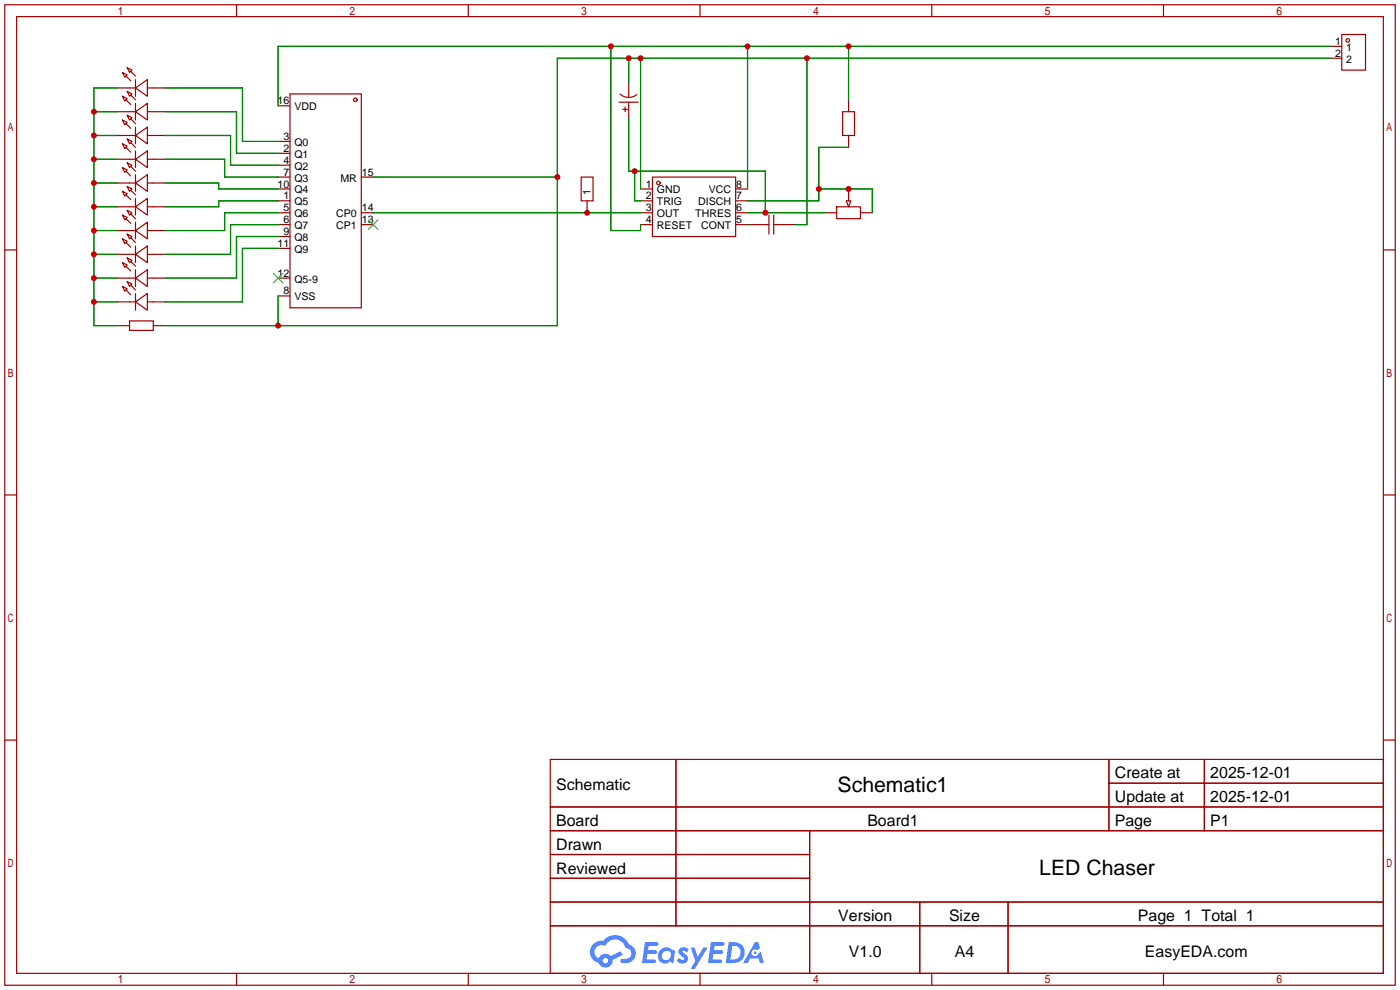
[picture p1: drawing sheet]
<svg xmlns="http://www.w3.org/2000/svg" width="299mm" height="212mm" viewBox="0 0 299 212" stroke-linecap="round" stroke-linejoin="round" font-family="sans-serif">
<g fill="none" stroke="#a10000" stroke-width=".25">
<path d="M1 1h297.2v209.6h-297.2zM3.6 3.6h292.1v204.4h-292.1zM50.5 1v2.6M100.1 1v2.6M149.6 1v2.6M199.1 1v2.6M248.7 1v2.6M1 53.4h2.6M295.7 53.4h2.5M1 105.8h2.6M295.7 105.8h2.5M1 158.2h2.6"/>
<path d="M295.7 158.2h2.5M117.6 162.3h178.1v45.7h-178.1zM117.6 172.5h178.1M117.6 177.5h178.1M144.5 162.3v35.6M173 177.5v30.5M237 162.3v15.2M237 167.4h58.7M257.4 162.3v15.2M117.6 182.6h55.4M117.6 192.8h178.1M117.6 187.7h55.4"/>
<path d="M117.6 197.9h178.1M196.6 192.8v15.2M215.4 192.8v15.2M50.5 208v2.6M100.1 208v2.6M149.6 208v2.6M199.1 208v2.6M248.7 208v2.6"/>
</g>
<g fill="#5487ff">
<path d="M145.3 202.7a1.3 1.3 0 0 1 1.9 .3l-.4 .6a.54 .54 0 0 0-.9-.2l.1 .2a1.34 1.34 0 0 1 .9 1.8 1.47 1.47 0 0 1-2.3-.1l.5-.6 .8 .5a.31 .31 0 0 0 .4-.3 .31 .31 0 0 0-.3-.4 1.12 1.12 0 0 1-.7-1.8z"/>
<path d="M147.6 202.5h.9l.6 2 1.2-2h.9l-2.7 4.6h-.9l1-1.7z"/>
<path d="M137.8 201.4h1.7a1.31 1.31 0 0 1 1.2 .2 .4 .4 0 0 1-.3 .5l-1.8 .1-.1 .9h1.6a.4 .4 0 0 1 .4 .4 .4 .4 0 0 1-.5 .4h-1.6l-.2 1.2h1.4a.46 .46 0 0 1 .5 0 .46 .46 0 0 1 .1 .5l-.4 .2h-2.6z"/>
<path d="M151.9 201.4h1.7a1.32 1.32 0 0 1 1.2 .2 .39 .39 0 0 1-.3 .5l-1.8 .1-.1 .9h1.6a.4 .4 0 0 1 .4 .4 .4 .4 0 0 1-.4 .4h-1.7l-.2 1.2h1.4a.46 .46 0 0 1 .5 0 .46 .46 0 0 1 .1 .5l-.4 .2h-2.6z"/>
<path d="M161.3 201.4h.8l.3 1.3-.6 .4a.75 .75 0 0 0-1.1 .3 .75 .75 0 0 0 .5 1 .75 .75 0 0 0 .9-.7l.5-.2 .6 2.3h-.8l-.3-.9h-1.8l-.5 .9h-1z"/>
<path d="M155.7 201.4l-.6 4.4h1.5a2.27 2.27 0 0 0 2.6-2.2 2.27 2.27 0 0 0-2.7-2.2zM156.5 202.1a1.5 1.5 0 0 1 1.8 1.6 1.5 1.5 0 0 1-1.9 1.4h-.3z"/>
<path d="M141.2 203a1.6 1.6 0 0 0-.3 2.3 1.6 1.6 0 0 0 2.3 .2l.7 .3 .3-2.4-.1-.3-.5-.1a1.58 1.58 0 0 0-2.4 0zM141.8 203.5a.98 .98 0 0 1 1.6 .4 .98 .98 0 0 1-1.1 1.3 .94 .94 0 0 1-.9-.7 .94 .94 0 0 1 .4-1z"/>
<path d="M126.8 201.8a2.37 2.37 0 0 0 1.1 4 1.54 1.54 0 0 0 1.8 1 1.54 1.54 0 0 0 1.2-1.6l2.2-1.1-.5-.8-2 1a1.57 1.57 0 0 0-2.7 .5 1.5 1.5 0 0 1-.7-2.1 1.5 1.5 0 0 1 2.2-.5 2.23 2.23 0 0 1 2.3-1.4 2.23 2.23 0 0 1 2 1.8 1.16 1.16 0 0 1 1.2 1.1 1.16 1.16 0 0 1-1.1 1.2h-.7a.47 .47 0 0 0-.5 .4 .47 .47 0 0 0 .4 .5 2.17 2.17 0 0 0 2.5-.9 2.17 2.17 0 0 0-.3-2.7l-.8-.4a3.2 3.2 0 0 0-5.5-.7l-1.1 .1zM128.8 205.3a.6 .6 0 0 1 1.2 0 .6 .6 0 0 1-1.2 0z"/>
<circle cx="161.4" cy="203.6" r=".28"/>
</g>
<g fill="none" stroke="#a10000" stroke-width=".25">
<path d="M25.1 18.8h3.9M26.2 15.5l1 .5-.5 .5zM26.9 16.3l1 1M27.2 14.5l1 .5-.5 .5zM27.2 19.6l1 .5-.5 .5zM27.9 15.2l1.1 1.1M29 18.8l2.5-1.8v3.6zM29 17v3.6M31.5 18.8h3.8M134.4 17.5v3.3M284.2 9.9h2.6M284.2 12.4h2.6"/>
<path d="M286.8 7.4h5v7.6h-5zM25.1 23.9h3.9M25.1 29h3.9M25.1 34h3.9M25.1 39.1h3.9M26.2 20.6l1 .5-.5 .5zM26.2 25.7l1 .5-.5 .5zM26.2 30.7l1 .5-.5 .6zM26.2 35.8l1 .5-.5 .5zM26.9 21.3l1 1.1M26.9 26.4l1 1M26.9 31.5l1 1"/>
<path d="M26.9 36.6l1 1M27.2 24.6l1 .5-.5 .6zM27.2 29.7l1 .5-.5 .5zM27.2 34.8l1 .5-.5 .5zM27.2 39.9l1 .5-.5 .5zM27.9 20.3l1.1 1M27.9 25.4l1.1 1M27.9 30.5l1.1 1M27.9 35.6l1.1 1M29 23.9l2.5-1.8v3.6zM29 29l2.5-1.8v3.5zM29 34l2.5-1.7v3.5z"/>
<path d="M29 39.1l2.5-1.8v3.6zM29 22.1v3.6M29 27.2v3.5M29 32.3v3.5M29 37.3v3.6M31.5 23.9h3.8M31.5 29h3.8M31.5 34h3.8M31.5 39.1h3.8M59.4 37.8h2.6M59.4 35.3h2.6M59.4 32.8h2.6"/>
<path d="M59.4 30.2h2.6M59.4 22.6h2.6M62 20.1h15.2v45.7h-15.2zM77.2 37.8h2.6M124.2 37.8h2.5v5.1h-2.5zM132.3 21.8h4.1M132.5 20.1a2.74 2.74 0 0 0 3.6 .1M133.1 23.4h1M133.6 22.9v1M134.4 21.8v3.3M139.4 37.8h17.8v12.7h-17.8zM180.1 23.9h2.5v5.1h-2.5z"/>
<path d="M181.4 21.3v2.6M181.4 29v2.5M25.1 59.4h3.9M25.1 44.2h3.9M25.1 49.3h3.9M25.1 54.4h3.9M26.2 40.9l1 .5-.5 .5zM26.2 46l1 .5-.5 .5zM26.2 51.1l1 .5-.5 .5zM26.2 56.1l1 .5-.5 .6zM26.9 41.7l1 1M26.9 46.7l1 1.1"/>
<path d="M26.9 51.8l1 1M26.9 56.9l1 1M27.2 45l1 .5-.5 .5zM27.2 50l1 .5-.5 .6zM27.2 55.1l1 .5-.5 .5zM27.9 40.6l1.1 1.1M27.9 45.7l1.1 1M27.9 50.8l1.1 1M27.9 55.9l1.1 1M29 44.2l2.5-1.8v3.6zM29 49.3l2.5-1.8v3.6zM29 54.4l2.5-1.8v3.5z"/>
<path d="M29 59.4l2.5-1.7v3.5zM29 42.4v3.6M29 47.5v3.6M29 52.6v3.5M29 57.7v3.5M31.5 59.4h3.8M31.5 44.2h3.8M31.5 49.3h3.8M31.5 54.4h3.8M59.4 40.4h2.6M59.4 42.9h2.6M59.4 45.5h2.6"/>
<path d="M59.4 48h2.6M59.4 53.1h2.6M59.4 50.5h2.6M59.4 59.4h2.6M77.2 45.5h2.6M77.2 48h2.6M125.5 42.9v2.6M136.9 40.4h2.5M136.9 42.9h2.5M136.9 45.5h2.5M136.9 48h2.5M157.2 40.4h2.6"/>
<path d="M157.2 42.9h2.6M157.2 45.5h2.6M157.2 48h7.1M164.3 46v4M165.4 48h4.5M165.4 46v4M176.3 45.5h2.5M178.8 44.2h5.1v2.5h-5.1zM180.8 42.9h1.1l-.5 1.3zM181.4 40.4v2.5M183.9 45.5h2.5M25.1 69.6h2.6"/>
<path d="M25.1 64.5h3.9M26.2 61.2l1 .5-.5 .5zM26.9 62l1 1M27.2 60.2l1 .5-.5 .5zM27.7 68.6h5.1v2h-5.1zM27.9 61l1.1 1M29 64.5l2.5-1.8v3.6zM29 62.7v3.6M31.5 64.5h3.8M32.8 69.6h2.5M59.4 63.2h2.6"/>
<circle cx="288" cy="8.6" r=".38"/>
<circle cx="75.9" cy="21.3" r=".38"/>
<circle cx="140.7" cy="39.1" r=".38"/>
</g>
<path d="M58.4 58.4l2.1 2.1M60.5 58.4l-2.1 2.1M78.7 47l2.1 2M80.8 47l-2.1 2" fill="none" stroke="#3c3" stroke-width=".25"/>
<g fill="none" stroke="#008700" stroke-width=".25">
<path d="M25.1 18.8h-5v50.8h5M35.3 18.8h16.5v11.4h7.6M130.6 9.9v39.4h6.3v-1.3M134.4 12.4v5.1M136.9 12.4v28M159.8 9.9v30.5M172.5 12.4v35.6h-2.6M181.4 9.9v11.4M284.2 12.4h-165.1v57.2h-83.8M284.2 9.9h-224.8v12.7M20.1 23.9h5M20.1 29h5"/>
<path d="M20.1 34h5M20.1 39.1h5M35.3 23.9h15.2v8.9h8.9M35.3 29h14v6.3h10.1M35.3 34h12.7v3.8h11.4M35.3 39.1h11.4v1.3h12.7M79.8 37.8h39.3M134.4 25.1v11.5h29.2v8.9M135.6 36.6v6.3h1.3M181.4 31.5h-6.4v11.4h-15.2M20.1 44.2h5M20.1 49.3h5"/>
<path d="M20.1 54.4h5M20.1 59.4h5M59.4 53.1h-7.6v11.4h-16.5M59.4 50.5h-8.9v8.9h-15.2M59.4 48h-10.1v6.4h-14M59.4 45.5h-11.4v3.8h-12.7M59.4 42.9h-12.7v1.3h-11.4M79.8 45.5h57.1M159.8 48h.1M159.8 45.5h16.5M175 40.4h11.4v5.1M20.1 64.5h5"/>
<path d="M59.4 63.2v6.4"/>
</g>
<g fill="#c00">
<circle cx="20.1" cy="64.5" r=".63"/>
<circle cx="20.1" cy="59.4" r=".63"/>
<circle cx="20.1" cy="54.4" r=".63"/>
<circle cx="20.1" cy="49.3" r=".63"/>
<circle cx="20.1" cy="44.2" r=".63"/>
<circle cx="20.1" cy="39.1" r=".63"/>
<circle cx="20.1" cy="34" r=".63"/>
<circle cx="20.1" cy="29" r=".63"/>
<circle cx="20.1" cy="23.9" r=".63"/>
<circle cx="130.6" cy="9.9" r=".63"/>
<circle cx="159.8" cy="9.9" r=".63"/>
<circle cx="181.4" cy="9.9" r=".63"/>
<circle cx="59.4" cy="69.6" r=".63"/>
<circle cx="119.1" cy="37.8" r=".63"/>
<circle cx="134.4" cy="12.4" r=".63"/>
<circle cx="136.9" cy="12.4" r=".63"/>
<circle cx="172.5" cy="12.4" r=".63"/>
<circle cx="125.5" cy="45.5" r=".63"/>
<circle cx="163.6" cy="45.5" r=".63"/>
<circle cx="135.6" cy="36.6" r=".63"/>
<circle cx="175" cy="40.4" r=".63"/>
<circle cx="181.4" cy="40.4" r=".63"/>
</g>
<g font-size="4.5">
<text x="179" y="169.2">Schematic1</text>
<text x="222.1" y="187">LED Chaser</text>
</g>
<g font-size="3.4">
<text x="238.3" y="166.4">Create at</text>
<text x="258.7" y="166.4">2025-12-01</text>
<text x="118.9" y="168.9">Schematic</text>
<text x="238.3" y="171.4">Update at</text>
<text x="258.7" y="171.4">2025-12-01</text>
<text x="118.9" y="176.5">Board</text>
<text x="185.4" y="176.5">Board1</text>
<text x="238.3" y="176.5">Page</text>
<text x="258.7" y="176.5">P1</text>
<text x="118.9" y="181.6">Drawn</text>
<text x="118.9" y="186.7">Reviewed</text>
<text x="179.2" y="196.8">Version</text>
<text x="202.8" y="196.8">Size</text>
<text x="243.2" y="196.8">Page 1 Total 1</text>
<text x="181.4" y="204.5">V1.0</text>
<text x="204.1" y="204.5">A4</text>
<text x="244.7" y="204.5">EasyEDA.com</text>
</g>
<g font-size="2.3">
<text x="285.4" y="9.6">1</text>
<text x="287.7" y="10.9">1</text>
<text x="285.4" y="12.1">2</text>
<text x="287.7" y="13.4">2</text>
<text x="59.3" y="22.3">16</text>
<text x="62.9" y="23.6">VDD</text>
<text x="60.6" y="29.9">3</text>
<text x="60.6" y="35">4</text>
<text x="60.6" y="32.5">2</text>
<text x="62.9" y="33.7">Q1</text>
<text x="62.9" y="31.2">Q0</text>
<text x="59.3" y="40.1">10</text>
<text x="60.6" y="37.5">7</text>
<text x="62.9" y="41.3">Q4</text>
<text x="62.9" y="38.8">Q3</text>
<text x="62.9" y="36.3">Q2</text>
<text x="72.7" y="38.8">MR</text>
<text x="77.3" y="37.5">15</text>
<text x="126.2" y="41.7" transform="rotate(-90 126.2 41.7)">1</text>
<text x="138.1" y="40.1">1</text>
<text x="140.4" y="41.3">GND</text>
<text x="151.5" y="41.3">VCC</text>
<text x="157.4" y="40.1">8</text>
<text x="60.6" y="47.7">6</text>
<text x="60.6" y="45.2">5</text>
<text x="60.6" y="42.6">1</text>
<text x="62.9" y="46.4">Q6</text>
<text x="62.9" y="43.9">Q5</text>
<text x="71.9" y="46.4">CP0</text>
<text x="77.3" y="45.2">14</text>
<text x="77.3" y="47.7">13</text>
<text x="138.1" y="42.6">2</text>
<text x="138.1" y="45.2">3</text>
<text x="138.1" y="47.7">4</text>
<text x="140.4" y="43.9">TRIG</text>
<text x="140.4" y="46.4">OUT</text>
<text x="148.6" y="46.4">THRES</text>
<text x="149.2" y="43.9">DISCH</text>
<text x="157.4" y="47.7">5</text>
<text x="157.4" y="45.2">6</text>
<text x="157.4" y="42.6">7</text>
<text x="59.3" y="52.8">11</text>
<text x="60.6" y="50.2">9</text>
<text x="62.9" y="51.5">Q8</text>
<text x="62.9" y="49">Q7</text>
<text x="71.9" y="49">CP1</text>
<text x="140.4" y="49">RESET</text>
<text x="149.9" y="49">CONT</text>
<text x="59.3" y="59.1">12</text>
<text x="62.9" y="54">Q9</text>
<text x="60.6" y="62.9">8</text>
<text x="62.9" y="64.2">VSS</text>
<text x="62.9" y="60.4">Q5-9</text>
</g>
</svg>
